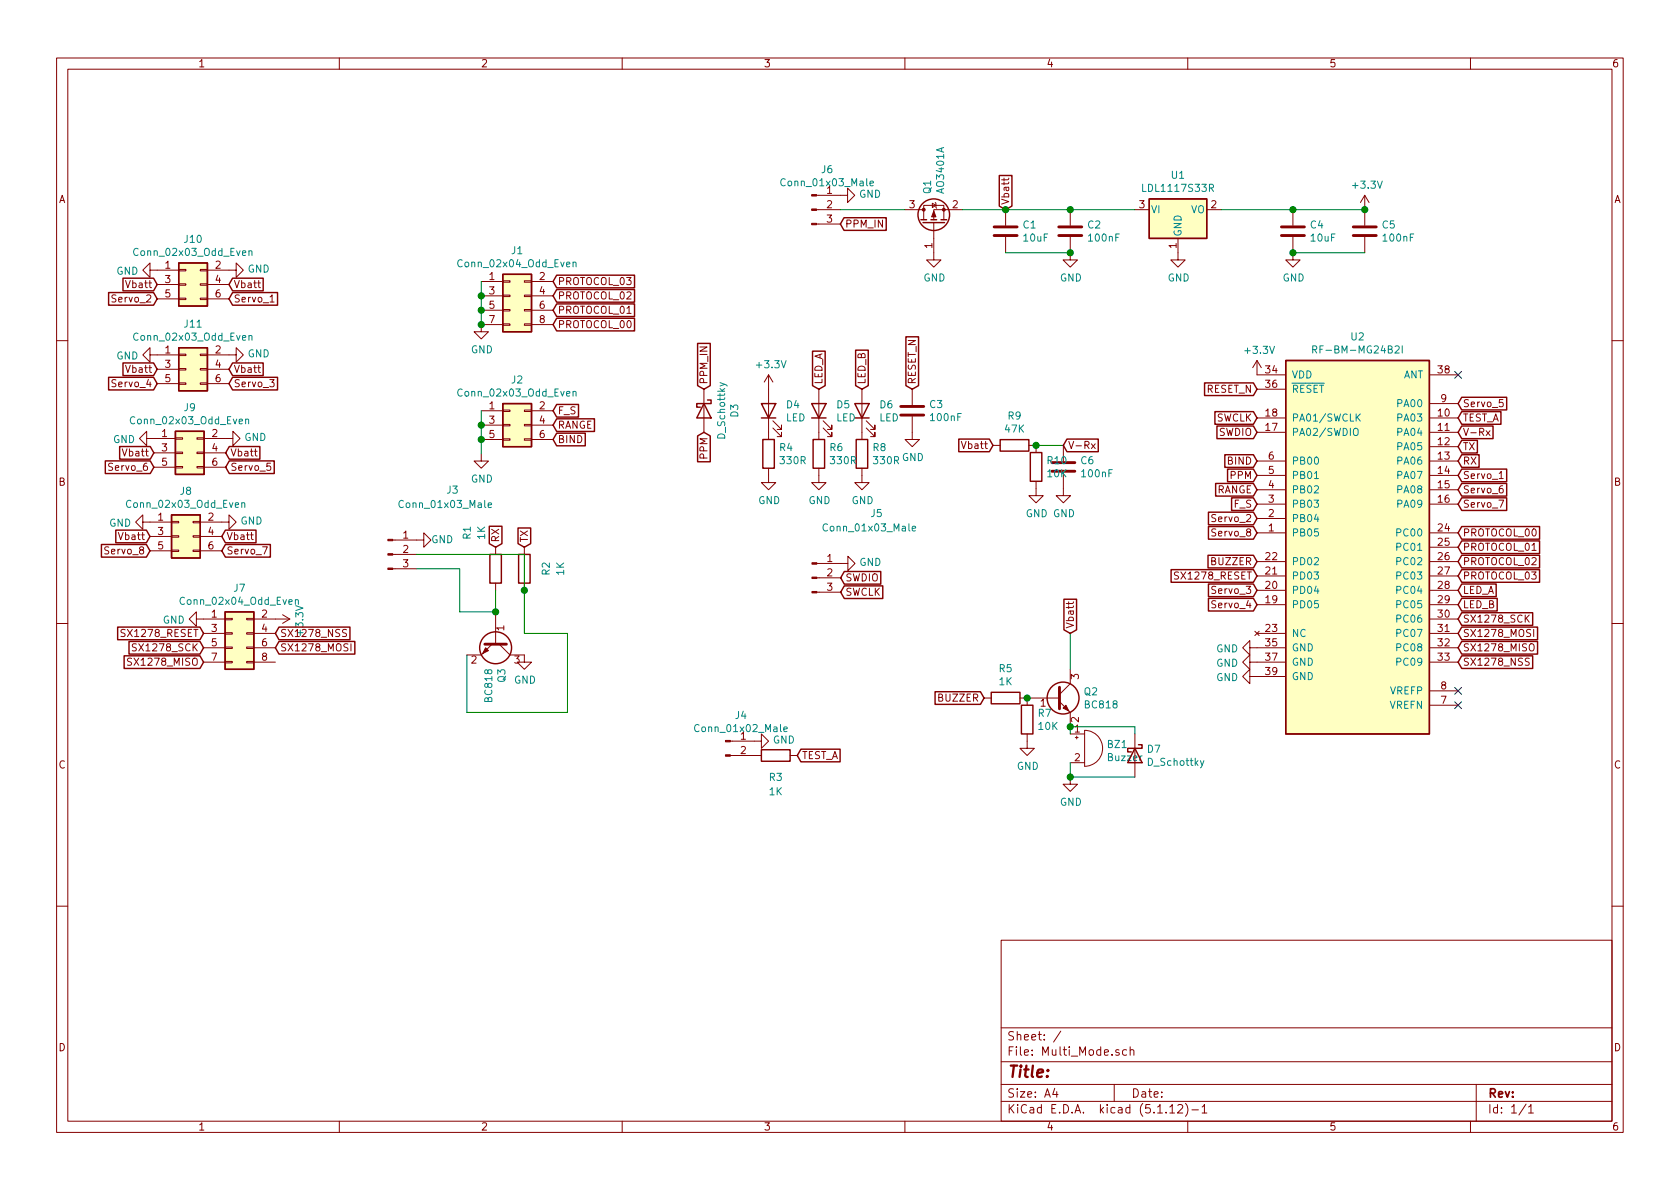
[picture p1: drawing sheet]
EESchema Schematic File Version 4
EELAYER 30 0
EELAYER END
$Descr A4 11693 8268
encoding utf-8
Sheet 1 1
Title ""
Date ""
Rev ""
Comp ""
Comment1 ""
Comment2 ""
Comment3 ""
Comment4 ""
$EndDescr
Text GLabel 8750 2900 0    50   Input ~ 0
SWCLK
Text GLabel 8750 3000 0    50   Input ~ 0
SWDIO
Text GLabel 8750 2700 0    50   Input ~ 0
RESET_N
Text GLabel 10150 3100 2    50   Input ~ 0
TX
Text GLabel 10150 3200 2    50   Input ~ 0
RX
Text GLabel 8750 3300 0    50   Input ~ 0
PPM
Text GLabel 8750 3200 0    50   Input ~ 0
BIND
Text GLabel 8750 3400 0    50   Input ~ 0
RANGE
Text GLabel 8750 3500 0    50   Input ~ 0
F_S
Text GLabel 10150 3700 2    50   Input ~ 0
PROTOCOL_00
Text GLabel 10150 3800 2    50   Input ~ 0
PROTOCOL_01
Text GLabel 10150 3900 2    50   Input ~ 0
PROTOCOL_02
Text GLabel 10150 4000 2    50   Input ~ 0
PROTOCOL_03
Text GLabel 10150 4100 2    50   Input ~ 0
LED_A
Text GLabel 10150 4200 2    50   Input ~ 0
LED_B
Text GLabel 8750 3900 0    50   Input ~ 0
BUZZER
Text GLabel 10150 2900 2    50   Input ~ 0
TEST_A
$Comp
L power:+3.3V #PWR0102
U 1 1
P 8750 2600
F 0 "#PWR0102" H 8750 2450 50  0001 C CNN
F 1 "+3.3V" H 8765 2773 50  0000 C CNN
F 2 "" H 8750 2600 50  0001 C CNN
F 3 "" H 8750 2600 50  0001 C CNN
	1    8750 2600
	1    0    0    -1  
$EndComp
Text GLabel 6350 2700 1    50   Input ~ 0
RESET_N
$Comp
L Device:C C3
U 1 1
P 6350 2850
F 0 "C3" H 6465 2896 50  0000 L CNN
F 1 "100nF" H 6465 2805 50  0000 L CNN
F 2 "Capacitor_SMD:C_0603_1608Metric" H 6388 2700 50  0001 C CNN
F 3 "~" H 6350 2850 50  0001 C CNN
	1    6350 2850
	1    0    0    -1  
$EndComp
$Comp
L power:GND #PWR0103
U 1 1
P 6350 3000
F 0 "#PWR0103" H 6350 2750 50  0001 C CNN
F 1 "GND" H 6355 2827 50  0000 C CNN
F 2 "" H 6350 3000 50  0001 C CNN
F 3 "" H 6350 3000 50  0001 C CNN
	1    6350 3000
	1    0    0    -1  
$EndComp
Text GLabel 5700 2700 1    50   Input ~ 0
LED_A
Text GLabel 6000 2700 1    50   Input ~ 0
LED_B
$Comp
L Device:LED D5
U 1 1
P 5700 2850
F 0 "D5" V 5739 2732 50  0000 R CNN
F 1 "LED" V 5648 2732 50  0000 R CNN
F 2 "LED_SMD:LED_0603_1608Metric" H 5700 2850 50  0001 C CNN
F 3 "~" H 5700 2850 50  0001 C CNN
	1    5700 2850
	0    -1   -1   0   
$EndComp
$Comp
L Device:LED D6
U 1 1
P 6000 2850
F 0 "D6" V 6039 2732 50  0000 R CNN
F 1 "LED" V 5948 2732 50  0000 R CNN
F 2 "LED_SMD:LED_0603_1608Metric" H 6000 2850 50  0001 C CNN
F 3 "~" H 6000 2850 50  0001 C CNN
	1    6000 2850
	0    -1   -1   0   
$EndComp
$Comp
L Device:R R6
U 1 1
P 5700 3150
F 0 "R6" H 5770 3196 50  0000 L CNN
F 1 "330R" H 5770 3105 50  0000 L CNN
F 2 "Resistor_SMD:R_0603_1608Metric" V 5630 3150 50  0001 C CNN
F 3 "~" H 5700 3150 50  0001 C CNN
	1    5700 3150
	1    0    0    -1  
$EndComp
$Comp
L Device:R R8
U 1 1
P 6000 3150
F 0 "R8" H 6070 3196 50  0000 L CNN
F 1 "330R" H 6070 3105 50  0000 L CNN
F 2 "Resistor_SMD:R_0603_1608Metric" V 5930 3150 50  0001 C CNN
F 3 "~" H 6000 3150 50  0001 C CNN
	1    6000 3150
	1    0    0    -1  
$EndComp
$Comp
L power:GND #PWR0104
U 1 1
P 5700 3300
F 0 "#PWR0104" H 5700 3050 50  0001 C CNN
F 1 "GND" H 5705 3127 50  0000 C CNN
F 2 "" H 5700 3300 50  0001 C CNN
F 3 "" H 5700 3300 50  0001 C CNN
	1    5700 3300
	1    0    0    -1  
$EndComp
$Comp
L power:GND #PWR0105
U 1 1
P 6000 3300
F 0 "#PWR0105" H 6000 3050 50  0001 C CNN
F 1 "GND" H 6005 3127 50  0000 C CNN
F 2 "" H 6000 3300 50  0001 C CNN
F 3 "" H 6000 3300 50  0001 C CNN
	1    6000 3300
	1    0    0    -1  
$EndComp
$Comp
L Device:D_Schottky D7
U 1 1
P 7900 5250
F 0 "D7" V 7854 5330 50  0000 L CNN
F 1 "D_Schottky" V 7945 5330 50  0000 L CNN
F 2 "Diode_SMD:D_SOD-323" H 7900 5250 50  0001 C CNN
F 3 "~" H 7900 5250 50  0001 C CNN
	1    7900 5250
	0    1    1    0   
$EndComp
$Comp
L Device:C C2
U 1 1
P 7450 1600
F 0 "C2" H 7565 1646 50  0000 L CNN
F 1 "100nF" H 7565 1555 50  0000 L CNN
F 2 "Capacitor_SMD:C_0603_1608Metric" H 7488 1450 50  0001 C CNN
F 3 "~" H 7450 1600 50  0001 C CNN
	1    7450 1600
	1    0    0    -1  
$EndComp
$Comp
L Device:C C1
U 1 1
P 7000 1600
F 0 "C1" H 7115 1646 50  0000 L CNN
F 1 "10uF" H 7115 1555 50  0000 L CNN
F 2 "Capacitor_SMD:C_0805_2012Metric" H 7038 1450 50  0001 C CNN
F 3 "~" H 7000 1600 50  0001 C CNN
	1    7000 1600
	1    0    0    -1  
$EndComp
$Comp
L Device:C C4
U 1 1
P 9000 1600
F 0 "C4" H 9115 1646 50  0000 L CNN
F 1 "10uF" H 9115 1555 50  0000 L CNN
F 2 "Capacitor_SMD:C_0805_2012Metric" H 9038 1450 50  0001 C CNN
F 3 "~" H 9000 1600 50  0001 C CNN
	1    9000 1600
	1    0    0    -1  
$EndComp
$Comp
L Device:C C5
U 1 1
P 9500 1600
F 0 "C5" H 9615 1646 50  0000 L CNN
F 1 "100nF" H 9615 1555 50  0000 L CNN
F 2 "Capacitor_SMD:C_0603_1608Metric" H 9538 1450 50  0001 C CNN
F 3 "~" H 9500 1600 50  0001 C CNN
	1    9500 1600
	1    0    0    -1  
$EndComp
Wire Wire Line
	7900 1450 7450 1450
Wire Wire Line
	7450 1450 7000 1450
Connection ~ 7450 1450
Wire Wire Line
	7000 1750 7450 1750
Wire Wire Line
	8500 1450 9000 1450
Connection ~ 9000 1450
Wire Wire Line
	9000 1450 9500 1450
Connection ~ 7450 1750
Wire Wire Line
	9500 1750 9000 1750
$Comp
L power:GND #PWR0106
U 1 1
P 7450 1750
F 0 "#PWR0106" H 7450 1500 50  0001 C CNN
F 1 "GND" H 7455 1577 50  0000 C CNN
F 2 "" H 7450 1750 50  0001 C CNN
F 3 "" H 7450 1750 50  0001 C CNN
	1    7450 1750
	1    0    0    -1  
$EndComp
$Comp
L power:+3.3V #PWR0107
U 1 1
P 9500 1450
F 0 "#PWR0107" H 9500 1300 50  0001 C CNN
F 1 "+3.3V" H 9515 1623 50  0000 C CNN
F 2 "" H 9500 1450 50  0001 C CNN
F 3 "" H 9500 1450 50  0001 C CNN
	1    9500 1450
	1    0    0    -1  
$EndComp
Connection ~ 9500 1450
Text GLabel 7000 1450 1    50   Input ~ 0
Vbatt
$Comp
L Device:LED D4
U 1 1
P 5350 2850
F 0 "D4" V 5389 2732 50  0000 R CNN
F 1 "LED" V 5298 2732 50  0000 R CNN
F 2 "LED_SMD:LED_0603_1608Metric" H 5350 2850 50  0001 C CNN
F 3 "~" H 5350 2850 50  0001 C CNN
	1    5350 2850
	0    -1   -1   0   
$EndComp
$Comp
L Device:R R4
U 1 1
P 5350 3150
F 0 "R4" H 5420 3196 50  0000 L CNN
F 1 "330R" H 5420 3105 50  0000 L CNN
F 2 "Resistor_SMD:R_0603_1608Metric" V 5280 3150 50  0001 C CNN
F 3 "~" H 5350 3150 50  0001 C CNN
	1    5350 3150
	1    0    0    -1  
$EndComp
$Comp
L power:GND #PWR0108
U 1 1
P 5350 3300
F 0 "#PWR0108" H 5350 3050 50  0001 C CNN
F 1 "GND" H 5355 3127 50  0000 C CNN
F 2 "" H 5350 3300 50  0001 C CNN
F 3 "" H 5350 3300 50  0001 C CNN
	1    5350 3300
	1    0    0    -1  
$EndComp
$Comp
L power:+3.3V #PWR0109
U 1 1
P 5350 2700
F 0 "#PWR0109" H 5350 2550 50  0001 C CNN
F 1 "+3.3V" H 5365 2873 50  0000 C CNN
F 2 "" H 5350 2700 50  0001 C CNN
F 3 "" H 5350 2700 50  0001 C CNN
	1    5350 2700
	1    0    0    -1  
$EndComp
$Comp
L Device:D_Schottky D3
U 1 1
P 4900 2850
F 0 "D3" H 4900 3067 50  0000 C CNN
F 1 "D_Schottky" H 4900 2976 50  0000 C CNN
F 2 "Diode_SMD:D_SOD-323" H 4900 2850 50  0001 C CNN
F 3 "~" H 4900 2850 50  0001 C CNN
	1    4900 2850
	0    1    1    0   
$EndComp
Text GLabel 4900 3000 3    50   Input ~ 0
PPM
Text GLabel 4900 2700 1    50   Input ~ 0
PPM_IN
$Comp
L Device:R R5
U 1 1
P 7000 4850
F 0 "R5" V 6793 4850 50  0000 C CNN
F 1 "1K" V 6884 4850 50  0000 C CNN
F 2 "Resistor_SMD:R_0603_1608Metric" V 6930 4850 50  0001 C CNN
F 3 "~" H 7000 4850 50  0001 C CNN
	1    7000 4850
	0    1    1    0   
$EndComp
$Comp
L Device:R R7
U 1 1
P 7150 5000
F 0 "R7" H 7220 5046 50  0000 L CNN
F 1 "10K" H 7220 4955 50  0000 L CNN
F 2 "Resistor_SMD:R_0603_1608Metric" V 7080 5000 50  0001 C CNN
F 3 "~" H 7150 5000 50  0001 C CNN
	1    7150 5000
	1    0    0    -1  
$EndComp
$Comp
L power:GND #PWR0110
U 1 1
P 7150 5150
F 0 "#PWR0110" H 7150 4900 50  0001 C CNN
F 1 "GND" H 7155 4977 50  0000 C CNN
F 2 "" H 7150 5150 50  0001 C CNN
F 3 "" H 7150 5150 50  0001 C CNN
	1    7150 5150
	1    0    0    -1  
$EndComp
$Comp
L power:GND #PWR0111
U 1 1
P 9000 1750
F 0 "#PWR0111" H 9000 1500 50  0001 C CNN
F 1 "GND" H 9005 1577 50  0000 C CNN
F 2 "" H 9000 1750 50  0001 C CNN
F 3 "" H 9000 1750 50  0001 C CNN
	1    9000 1750
	1    0    0    -1  
$EndComp
Connection ~ 9000 1750
$Comp
L Regulator_Linear:AP1117-33 U1
U 1 1
P 8200 1450
F 0 "U1" H 8200 1692 50  0000 C CNN
F 1 "LDL1117S33R" H 8200 1601 50  0000 C CNN
F 2 "Package_TO_SOT_SMD:SOT-223-3_TabPin2" H 8200 1650 50  0001 C CNN
F 3 "http://www.diodes.com/datasheets/AP1117.pdf" H 8300 1200 50  0001 C CNN
	1    8200 1450
	1    0    0    -1  
$EndComp
$Comp
L power:GND #PWR0112
U 1 1
P 8200 1750
F 0 "#PWR0112" H 8200 1500 50  0001 C CNN
F 1 "GND" H 8205 1577 50  0000 C CNN
F 2 "" H 8200 1750 50  0001 C CNN
F 3 "" H 8200 1750 50  0001 C CNN
	1    8200 1750
	1    0    0    -1  
$EndComp
Wire Wire Line
	7450 5050 7900 5050
Wire Wire Line
	7900 5050 7900 5100
Text GLabel 7450 4400 1    50   Input ~ 0
Vbatt
Text GLabel 5852 4113 2    50   Input ~ 0
SWCLK
Text GLabel 5852 4013 2    50   Input ~ 0
SWDIO
$Comp
L power:GND #PWR0114
U 1 1
P 5852 3913
F 0 "#PWR0114" H 5852 3663 50  0001 C CNN
F 1 "GND" V 5857 3785 50  0000 R CNN
F 2 "" H 5852 3913 50  0001 C CNN
F 3 "" H 5852 3913 50  0001 C CNN
	1    5852 3913
	0    -1   -1   0   
$EndComp
$Comp
L Connector_Generic:Conn_02x04_Odd_Even J1
U 1 1
P 3550 2050
F 0 "J1" H 3600 2367 50  0000 C CNN
F 1 "Conn_02x04_Odd_Even" H 3600 2276 50  0000 C CNN
F 2 "Connector_PinHeader_2.54mm:PinHeader_2x04_P2.54mm_Vertical" H 3550 2050 50  0001 C CNN
F 3 "~" H 3550 2050 50  0001 C CNN
	1    3550 2050
	1    0    0    -1  
$EndComp
Text GLabel 3850 2250 2    50   Input ~ 0
PROTOCOL_00
Text GLabel 3850 2150 2    50   Input ~ 0
PROTOCOL_01
Text GLabel 3850 2050 2    50   Input ~ 0
PROTOCOL_02
Text GLabel 3850 1950 2    50   Input ~ 0
PROTOCOL_03
Wire Wire Line
	3350 1950 3350 2050
Connection ~ 3350 2050
Wire Wire Line
	3350 2050 3350 2150
Connection ~ 3350 2150
Wire Wire Line
	3350 2150 3350 2250
$Comp
L power:GND #PWR0115
U 1 1
P 3350 2250
F 0 "#PWR0115" H 3350 2000 50  0001 C CNN
F 1 "GND" H 3355 2077 50  0000 C CNN
F 2 "" H 3350 2250 50  0001 C CNN
F 3 "" H 3350 2250 50  0001 C CNN
	1    3350 2250
	1    0    0    -1  
$EndComp
Connection ~ 3350 2250
$Comp
L power:GND #PWR0116
U 1 1
P 3350 3150
F 0 "#PWR0116" H 3350 2900 50  0001 C CNN
F 1 "GND" H 3355 2977 50  0000 C CNN
F 2 "" H 3350 3150 50  0001 C CNN
F 3 "" H 3350 3150 50  0001 C CNN
	1    3350 3150
	1    0    0    -1  
$EndComp
Text GLabel 3850 3050 2    50   Input ~ 0
BIND
Text GLabel 3850 2950 2    50   Input ~ 0
RANGE
Text GLabel 3850 2850 2    50   Input ~ 0
F_S
$Comp
L Connector:Conn_01x03_Male J3
U 1 1
P 2700 3850
F 0 "J3" H 3150 4300 50  0000 C CNN
F 1 "Conn_01x03_Male" H 3100 4200 50  0000 C CNN
F 2 "Connector_PinHeader_2.54mm:PinHeader_1x03_P2.54mm_Vertical" H 2700 3850 50  0001 C CNN
F 3 "~" H 2700 3850 50  0001 C CNN
	1    2700 3850
	1    0    0    -1  
$EndComp
$Comp
L power:GND #PWR0117
U 1 1
P 2900 3750
F 0 "#PWR0117" H 2900 3500 50  0001 C CNN
F 1 "GND" V 2900 3650 50  0000 R CNN
F 2 "" H 2900 3750 50  0001 C CNN
F 3 "" H 2900 3750 50  0001 C CNN
	1    2900 3750
	0    -1   -1   0   
$EndComp
$Comp
L Device:R R1
U 1 1
P 3450 3950
F 0 "R1" V 3250 4200 50  0000 C CNN
F 1 "1K" V 3350 4200 50  0000 C CNN
F 2 "Resistor_SMD:R_0603_1608Metric" V 3380 3950 50  0001 C CNN
F 3 "~" H 3450 3950 50  0001 C CNN
	1    3450 3950
	1    0    0    -1  
$EndComp
$Comp
L Connector:Conn_01x03_Male J6
U 1 1
P 5650 1450
F 0 "J6" H 5758 1731 50  0000 C CNN
F 1 "Conn_01x03_Male" H 5758 1640 50  0000 C CNN
F 2 "Connector_PinHeader_2.54mm:PinHeader_1x03_P2.54mm_Vertical" H 5650 1450 50  0001 C CNN
F 3 "~" H 5650 1450 50  0001 C CNN
	1    5650 1450
	1    0    0    -1  
$EndComp
$Comp
L power:GND #PWR0119
U 1 1
P 5850 1350
F 0 "#PWR0119" H 5850 1100 50  0001 C CNN
F 1 "GND" V 5855 1222 50  0000 R CNN
F 2 "" H 5850 1350 50  0001 C CNN
F 3 "" H 5850 1350 50  0001 C CNN
	1    5850 1350
	0    -1   -1   0   
$EndComp
$Comp
L Transistor_FET:AO3401A Q1
U 1 1
P 6500 1550
F 0 "Q1" H 6705 1596 50  0000 L CNN
F 1 "AO3401A" H 6705 1505 50  0000 L CNN
F 2 "Package_TO_SOT_SMD:SOT-23" H 6700 1475 50  0001 L CIN
F 3 "http://www.aosmd.com/pdfs/datasheet/AO3401A.pdf" H 6500 1550 50  0001 L CNN
	1    6500 1550
	0    -1   -1   0   
$EndComp
Wire Wire Line
	7000 1450 6700 1450
Connection ~ 7000 1450
Wire Wire Line
	6300 1450 5850 1450
$Comp
L power:GND #PWR0120
U 1 1
P 6500 1750
F 0 "#PWR0120" H 6500 1500 50  0001 C CNN
F 1 "GND" H 6505 1577 50  0000 C CNN
F 2 "" H 6500 1750 50  0001 C CNN
F 3 "" H 6500 1750 50  0001 C CNN
	1    6500 1750
	1    0    0    -1  
$EndComp
$Comp
L power:GND #PWR0121
U 1 1
P 7450 5400
F 0 "#PWR0121" H 7450 5150 50  0001 C CNN
F 1 "GND" H 7455 5227 50  0000 C CNN
F 2 "" H 7450 5400 50  0001 C CNN
F 3 "" H 7450 5400 50  0001 C CNN
	1    7450 5400
	1    0    0    -1  
$EndComp
NoConn ~ 10150 4900
NoConn ~ 10150 4800
NoConn ~ 10150 2600
$Comp
L Connector:Conn_01x02_Male J4
U 1 1
P 5050 5150
F 0 "J4" H 5158 5331 50  0000 C CNN
F 1 "Conn_01x02_Male" H 5158 5240 50  0000 C CNN
F 2 "Connector_PinHeader_2.54mm:PinHeader_1x02_P2.54mm_Vertical" H 5050 5150 50  0001 C CNN
F 3 "~" H 5050 5150 50  0001 C CNN
	1    5050 5150
	1    0    0    -1  
$EndComp
Text GLabel 5550 5250 2    50   Input ~ 0
TEST_A
$Comp
L power:GND #PWR0122
U 1 1
P 5250 5150
F 0 "#PWR0122" H 5250 4900 50  0001 C CNN
F 1 "GND" V 5255 5022 50  0000 R CNN
F 2 "" H 5250 5150 50  0001 C CNN
F 3 "" H 5250 5150 50  0001 C CNN
	1    5250 5150
	0    -1   -1   0   
$EndComp
$Comp
L Device:R R2
U 1 1
P 3650 3950
F 0 "R2" V 3800 3950 50  0000 C CNN
F 1 "1K" V 3900 3950 50  0000 C CNN
F 2 "Resistor_SMD:R_0603_1608Metric" V 3580 3950 50  0001 C CNN
F 3 "~" H 3650 3950 50  0001 C CNN
	1    3650 3950
	1    0    0    -1  
$EndComp
$Comp
L Device:R R3
U 1 1
P 5400 5250
F 0 "R3" V 5550 5250 50  0000 C CNN
F 1 "1K" V 5650 5250 50  0000 C CNN
F 2 "Resistor_SMD:R_0603_1608Metric" V 5330 5250 50  0001 C CNN
F 3 "~" H 5400 5250 50  0001 C CNN
	1    5400 5250
	0    1    1    0   
$EndComp
$Comp
L Transistor_BJT:BC818 Q2
U 1 1
P 7350 4850
F 0 "Q2" H 7541 4896 50  0000 L CNN
F 1 "BC818" H 7541 4805 50  0000 L CNN
F 2 "Package_TO_SOT_SMD:SOT-23" H 7550 4775 50  0001 L CIN
F 3 "https://www.onsemi.com/pub/Collateral/BC818-D.pdf" H 7350 4850 50  0001 L CNN
	1    7350 4850
	1    0    0    -1  
$EndComp
Connection ~ 7150 4850
$Comp
L Connector_Generic:Conn_02x03_Odd_Even J2
U 1 1
P 3550 2950
F 0 "J2" H 3600 3267 50  0000 C CNN
F 1 "Conn_02x03_Odd_Even" H 3600 3176 50  0000 C CNN
F 2 "Connector_PinHeader_2.54mm:PinHeader_2x03_P2.54mm_Vertical" H 3550 2950 50  0001 C CNN
F 3 "~" H 3550 2950 50  0001 C CNN
	1    3550 2950
	1    0    0    -1  
$EndComp
Wire Wire Line
	3350 2850 3350 2950
Connection ~ 3350 2950
Wire Wire Line
	3350 2950 3350 3050
Connection ~ 3350 3050
Wire Wire Line
	3350 3050 3350 3150
Text GLabel 5850 1550 2    50   Input ~ 0
PPM_IN
$Comp
L power:GND #PWR0101
U 1 1
P 8750 4500
F 0 "#PWR0101" H 8750 4250 50  0001 C CNN
F 1 "GND" V 8755 4372 50  0000 R CNN
F 2 "" H 8750 4500 50  0001 C CNN
F 3 "" H 8750 4500 50  0001 C CNN
	1    8750 4500
	0    1    1    0   
$EndComp
Text GLabel 6850 4850 0    50   Input ~ 0
BUZZER
Wire Wire Line
	7450 4400 7450 4650
$Comp
L Device:Buzzer BZ1
U 1 1
P 7550 5200
F 0 "BZ1" H 7702 5229 50  0000 L CNN
F 1 "Buzzer" H 7702 5138 50  0000 L CNN
F 2 "OLED B:CUI_CSS-0578-SMT" V 7525 5300 50  0001 C CNN
F 3 "~" V 7525 5300 50  0001 C CNN
	1    7550 5200
	1    0    0    -1  
$EndComp
Wire Wire Line
	7450 5050 7450 5100
Connection ~ 7450 5050
Wire Wire Line
	7900 5400 7450 5400
Wire Wire Line
	7450 5400 7450 5300
Connection ~ 7450 5400
$Comp
L power:GND #PWR0118
U 1 1
P 3650 4550
F 0 "#PWR0118" H 3650 4300 50  0001 C CNN
F 1 "GND" H 3655 4377 50  0000 C CNN
F 2 "" H 3650 4550 50  0001 C CNN
F 3 "" H 3650 4550 50  0001 C CNN
	1    3650 4550
	1    0    0    -1  
$EndComp
Text GLabel 3450 3800 1    50   Input ~ 0
RX
Text GLabel 3650 3800 1    50   Input ~ 0
TX
Wire Wire Line
	3450 4100 3450 4250
Wire Wire Line
	3650 3850 2900 3850
Wire Wire Line
	3650 3850 3650 4100
Wire Wire Line
	2900 3950 3200 3950
Wire Wire Line
	3200 3950 3200 4250
Wire Wire Line
	3200 4250 3450 4250
$Comp
L Transistor_BJT:BC818 Q3
U 1 1
P 3450 4450
F 0 "Q3" H 3641 4496 50  0000 L CNN
F 1 "BC818" H 3641 4405 50  0000 L CNN
F 2 "Package_TO_SOT_SMD:SOT-23" H 3650 4375 50  0001 L CIN
F 3 "https://www.onsemi.com/pub/Collateral/BC818-D.pdf" H 3450 4450 50  0001 L CNN
	1    3450 4450
	0    1    1    0   
$EndComp
Connection ~ 3450 4250
Wire Wire Line
	3650 4100 3650 4400
Wire Wire Line
	3650 4400 3950 4400
Wire Wire Line
	3950 4400 3950 4950
Wire Wire Line
	3950 4950 3250 4950
Wire Wire Line
	3250 4950 3250 4550
Connection ~ 3650 4100
Text GLabel 10150 4300 2    50   Input ~ 0
SX1278_SCK
Text GLabel 10150 4400 2    50   Input ~ 0
SX1278_MOSI
Text GLabel 10150 4500 2    50   Input ~ 0
SX1278_MISO
Text GLabel 10150 4600 2    50   Input ~ 0
SX1278_NSS
Text GLabel 8750 3600 0    50   Input ~ 0
Servo_2
Text GLabel 8750 4000 0    50   Input ~ 0
SX1278_RESET
$Comp
L rf_star:RF-BM-MG24B2I U2
U 1 1
P 9450 3900
F 0 "U2" H 9450 5467 50  0000 C CNN
F 1 "RF-BM-MG24B2I" H 9450 5376 50  0000 C CNN
F 2 "rf_star:RF-BM-MG24B2I" H 9450 2525 50  0001 C CNN
F 3 "https://www.rfstariot.com/uploadfile/downloads/RF-BM-MG24B1_MG24B2_MG24B2I%20Hardware%20Datasheet%20V1.0_20250403.pdf" H 9450 3900 50  0001 C CNN
	1    9450 3900
	1    0    0    -1  
$EndComp
Text GLabel 8750 4100 0    50   Input ~ 0
Servo_3
Text GLabel 8750 4200 0    50   Input ~ 0
Servo_4
Text GLabel 8750 3700 0    50   Input ~ 0
Servo_8
Text GLabel 10150 3000 2    50   Input ~ 0
V-Rx
Text GLabel 10150 3300 2    50   Input ~ 0
Servo_1
Text GLabel 10150 3400 2    50   Input ~ 0
Servo_6
Text GLabel 10150 3500 2    50   Input ~ 0
Servo_7
$Comp
L power:GND #PWR0123
U 1 1
P 8750 4600
F 0 "#PWR0123" H 8750 4350 50  0001 C CNN
F 1 "GND" V 8755 4472 50  0000 R CNN
F 2 "" H 8750 4600 50  0001 C CNN
F 3 "" H 8750 4600 50  0001 C CNN
	1    8750 4600
	0    1    1    0   
$EndComp
$Comp
L power:GND #PWR0124
U 1 1
P 8750 4700
F 0 "#PWR0124" H 8750 4450 50  0001 C CNN
F 1 "GND" V 8755 4572 50  0000 R CNN
F 2 "" H 8750 4700 50  0001 C CNN
F 3 "" H 8750 4700 50  0001 C CNN
	1    8750 4700
	0    1    1    0   
$EndComp
$Comp
L Connector_Generic:Conn_02x03_Odd_Even J10
U 1 1
P 1294 1971
F 0 "J10" H 1344 2288 50  0000 C CNN
F 1 "Conn_02x03_Odd_Even" H 1344 2197 50  0000 C CNN
F 2 "Connector_PinHeader_2.54mm:PinHeader_2x03_P2.54mm_Vertical" H 1294 1971 50  0001 C CNN
F 3 "~" H 1294 1971 50  0001 C CNN
	1    1294 1971
	1    0    0    -1  
$EndComp
$Comp
L Connector_Generic:Conn_02x03_Odd_Even J11
U 1 1
P 1294 2561
F 0 "J11" H 1344 2878 50  0000 C CNN
F 1 "Conn_02x03_Odd_Even" H 1344 2787 50  0000 C CNN
F 2 "Connector_PinHeader_2.54mm:PinHeader_2x03_P2.54mm_Vertical" H 1294 2561 50  0001 C CNN
F 3 "~" H 1294 2561 50  0001 C CNN
	1    1294 2561
	1    0    0    -1  
$EndComp
$Comp
L Connector_Generic:Conn_02x03_Odd_Even J9
U 1 1
P 1271 3143
F 0 "J9" H 1321 3460 50  0000 C CNN
F 1 "Conn_02x03_Odd_Even" H 1321 3369 50  0000 C CNN
F 2 "Connector_PinHeader_2.54mm:PinHeader_2x03_P2.54mm_Vertical" H 1271 3143 50  0001 C CNN
F 3 "~" H 1271 3143 50  0001 C CNN
	1    1271 3143
	1    0    0    -1  
$EndComp
$Comp
L Connector_Generic:Conn_02x03_Odd_Even J8
U 1 1
P 1244 3725
F 0 "J8" H 1294 4042 50  0000 C CNN
F 1 "Conn_02x03_Odd_Even" H 1294 3951 50  0000 C CNN
F 2 "Connector_PinHeader_2.54mm:PinHeader_2x03_P2.54mm_Vertical" H 1244 3725 50  0001 C CNN
F 3 "~" H 1244 3725 50  0001 C CNN
	1    1244 3725
	1    0    0    -1  
$EndComp
$Comp
L Connector_Generic:Conn_02x04_Odd_Even J7
U 1 1
P 1617 4400
F 0 "J7" H 1667 4717 50  0000 C CNN
F 1 "Conn_02x04_Odd_Even" H 1667 4626 50  0000 C CNN
F 2 "Connector_PinHeader_2.54mm:PinHeader_2x04_P2.54mm_Vertical" H 1617 4400 50  0001 C CNN
F 3 "~" H 1617 4400 50  0001 C CNN
	1    1617 4400
	1    0    0    -1  
$EndComp
$Comp
L power:GND #PWR0125
U 1 1
P 1094 1871
F 0 "#PWR0125" H 1094 1621 50  0001 C CNN
F 1 "GND" V 1099 1743 50  0000 R CNN
F 2 "" H 1094 1871 50  0001 C CNN
F 3 "" H 1094 1871 50  0001 C CNN
	1    1094 1871
	0    1    1    0   
$EndComp
$Comp
L power:GND #PWR0126
U 1 1
P 1594 1871
F 0 "#PWR0126" H 1594 1621 50  0001 C CNN
F 1 "GND" V 1599 1743 50  0000 R CNN
F 2 "" H 1594 1871 50  0001 C CNN
F 3 "" H 1594 1871 50  0001 C CNN
	1    1594 1871
	0    -1   -1   0   
$EndComp
$Comp
L power:GND #PWR0127
U 1 1
P 1094 2461
F 0 "#PWR0127" H 1094 2211 50  0001 C CNN
F 1 "GND" V 1099 2333 50  0000 R CNN
F 2 "" H 1094 2461 50  0001 C CNN
F 3 "" H 1094 2461 50  0001 C CNN
	1    1094 2461
	0    1    1    0   
$EndComp
$Comp
L power:GND #PWR0128
U 1 1
P 1594 2461
F 0 "#PWR0128" H 1594 2211 50  0001 C CNN
F 1 "GND" V 1599 2333 50  0000 R CNN
F 2 "" H 1594 2461 50  0001 C CNN
F 3 "" H 1594 2461 50  0001 C CNN
	1    1594 2461
	0    -1   -1   0   
$EndComp
$Comp
L power:GND #PWR0129
U 1 1
P 1571 3043
F 0 "#PWR0129" H 1571 2793 50  0001 C CNN
F 1 "GND" V 1576 2915 50  0000 R CNN
F 2 "" H 1571 3043 50  0001 C CNN
F 3 "" H 1571 3043 50  0001 C CNN
	1    1571 3043
	0    -1   -1   0   
$EndComp
$Comp
L power:GND #PWR0130
U 1 1
P 1071 3043
F 0 "#PWR0130" H 1071 2793 50  0001 C CNN
F 1 "GND" V 1076 2915 50  0000 R CNN
F 2 "" H 1071 3043 50  0001 C CNN
F 3 "" H 1071 3043 50  0001 C CNN
	1    1071 3043
	0    1    1    0   
$EndComp
$Comp
L power:GND #PWR0131
U 1 1
P 1044 3625
F 0 "#PWR0131" H 1044 3375 50  0001 C CNN
F 1 "GND" V 1049 3497 50  0000 R CNN
F 2 "" H 1044 3625 50  0001 C CNN
F 3 "" H 1044 3625 50  0001 C CNN
	1    1044 3625
	0    1    1    0   
$EndComp
$Comp
L power:GND #PWR0132
U 1 1
P 1544 3625
F 0 "#PWR0132" H 1544 3375 50  0001 C CNN
F 1 "GND" V 1549 3497 50  0000 R CNN
F 2 "" H 1544 3625 50  0001 C CNN
F 3 "" H 1544 3625 50  0001 C CNN
	1    1544 3625
	0    -1   -1   0   
$EndComp
$Comp
L power:GND #PWR0133
U 1 1
P 1417 4300
F 0 "#PWR0133" H 1417 4050 50  0001 C CNN
F 1 "GND" V 1422 4172 50  0000 R CNN
F 2 "" H 1417 4300 50  0001 C CNN
F 3 "" H 1417 4300 50  0001 C CNN
	1    1417 4300
	0    1    1    0   
$EndComp
$Comp
L power:+3.3V #PWR0134
U 1 1
P 1917 4300
F 0 "#PWR0134" H 1917 4150 50  0001 C CNN
F 1 "+3.3V" H 1932 4473 50  0000 C CNN
F 2 "" H 1917 4300 50  0001 C CNN
F 3 "" H 1917 4300 50  0001 C CNN
	1    1917 4300
	0    1    1    0   
$EndComp
Text GLabel 1594 1971 2    50   Input ~ 0
Vbatt
Text GLabel 1594 2561 2    50   Input ~ 0
Vbatt
Text GLabel 1571 3143 2    50   Input ~ 0
Vbatt
Text GLabel 1544 3725 2    50   Input ~ 0
Vbatt
Text GLabel 1094 1971 0    50   Input ~ 0
Vbatt
Text GLabel 1094 2561 0    50   Input ~ 0
Vbatt
Text GLabel 1071 3143 0    50   Input ~ 0
Vbatt
Text GLabel 1044 3725 0    50   Input ~ 0
Vbatt
Text GLabel 1594 2071 2    50   Input ~ 0
Servo_1
Text GLabel 1071 3243 0    50   Input ~ 0
Servo_6
Text GLabel 1544 3825 2    50   Input ~ 0
Servo_7
Text GLabel 1594 2661 2    50   Input ~ 0
Servo_3
Text GLabel 1094 2661 0    50   Input ~ 0
Servo_4
Text GLabel 1094 2071 0    50   Input ~ 0
Servo_2
Text GLabel 1044 3825 0    50   Input ~ 0
Servo_8
$Comp
L Connector:Conn_01x03_Male J5
U 1 1
P 5652 4013
F 0 "J5" H 6102 4463 50  0000 C CNN
F 1 "Conn_01x03_Male" H 6052 4363 50  0000 C CNN
F 2 "Connector_PinHeader_2.54mm:PinHeader_1x03_P2.54mm_Vertical" H 5652 4013 50  0001 C CNN
F 3 "~" H 5652 4013 50  0001 C CNN
	1    5652 4013
	1    0    0    -1  
$EndComp
Text GLabel 1571 3243 2    50   Input ~ 0
Servo_5
Text GLabel 10150 2800 2    50   Input ~ 0
Servo_5
Text GLabel 1417 4400 0    50   Input ~ 0
SX1278_RESET
Text GLabel 1417 4500 0    50   Input ~ 0
SX1278_SCK
Text GLabel 1917 4500 2    50   Input ~ 0
SX1278_MOSI
Text GLabel 1417 4600 0    50   Input ~ 0
SX1278_MISO
Text GLabel 1917 4400 2    50   Input ~ 0
SX1278_NSS
Text GLabel 7402 3091 2    50   Input ~ 0
V-Rx
$Comp
L Device:R R10
U 1 1
P 7212 3241
F 0 "R10" H 7282 3287 50  0000 L CNN
F 1 "10K" H 7282 3196 50  0000 L CNN
F 2 "Resistor_SMD:R_0603_1608Metric" V 7142 3241 50  0001 C CNN
F 3 "~" H 7212 3241 50  0001 C CNN
	1    7212 3241
	1    0    0    -1  
$EndComp
$Comp
L Device:R R9
U 1 1
P 7062 3091
F 0 "R9" V 6855 3091 50  0000 C CNN
F 1 "47K" V 6946 3091 50  0000 C CNN
F 2 "Resistor_SMD:R_0603_1608Metric" V 6992 3091 50  0001 C CNN
F 3 "~" H 7062 3091 50  0001 C CNN
	1    7062 3091
	0    1    1    0   
$EndComp
$Comp
L power:GND #PWR0113
U 1 1
P 7212 3391
F 0 "#PWR0113" H 7212 3141 50  0001 C CNN
F 1 "GND" H 7217 3218 50  0000 C CNN
F 2 "" H 7212 3391 50  0001 C CNN
F 3 "" H 7212 3391 50  0001 C CNN
	1    7212 3391
	1    0    0    -1  
$EndComp
Text GLabel 6912 3091 0    50   Input ~ 0
Vbatt
Wire Wire Line
	7212 3091 7402 3091
Connection ~ 7212 3091
$Comp
L Device:C C6
U 1 1
P 7402 3241
F 0 "C6" H 7517 3287 50  0000 L CNN
F 1 "100nF" H 7517 3196 50  0000 L CNN
F 2 "Capacitor_SMD:C_0603_1608Metric" H 7440 3091 50  0001 C CNN
F 3 "~" H 7402 3241 50  0001 C CNN
	1    7402 3241
	1    0    0    -1  
$EndComp
$Comp
L power:GND #PWR?
U 1 1
P 7402 3391
F 0 "#PWR?" H 7402 3141 50  0001 C CNN
F 1 "GND" H 7407 3218 50  0000 C CNN
F 2 "" H 7402 3391 50  0001 C CNN
F 3 "" H 7402 3391 50  0001 C CNN
	1    7402 3391
	1    0    0    -1  
$EndComp
$EndSCHEMATC
